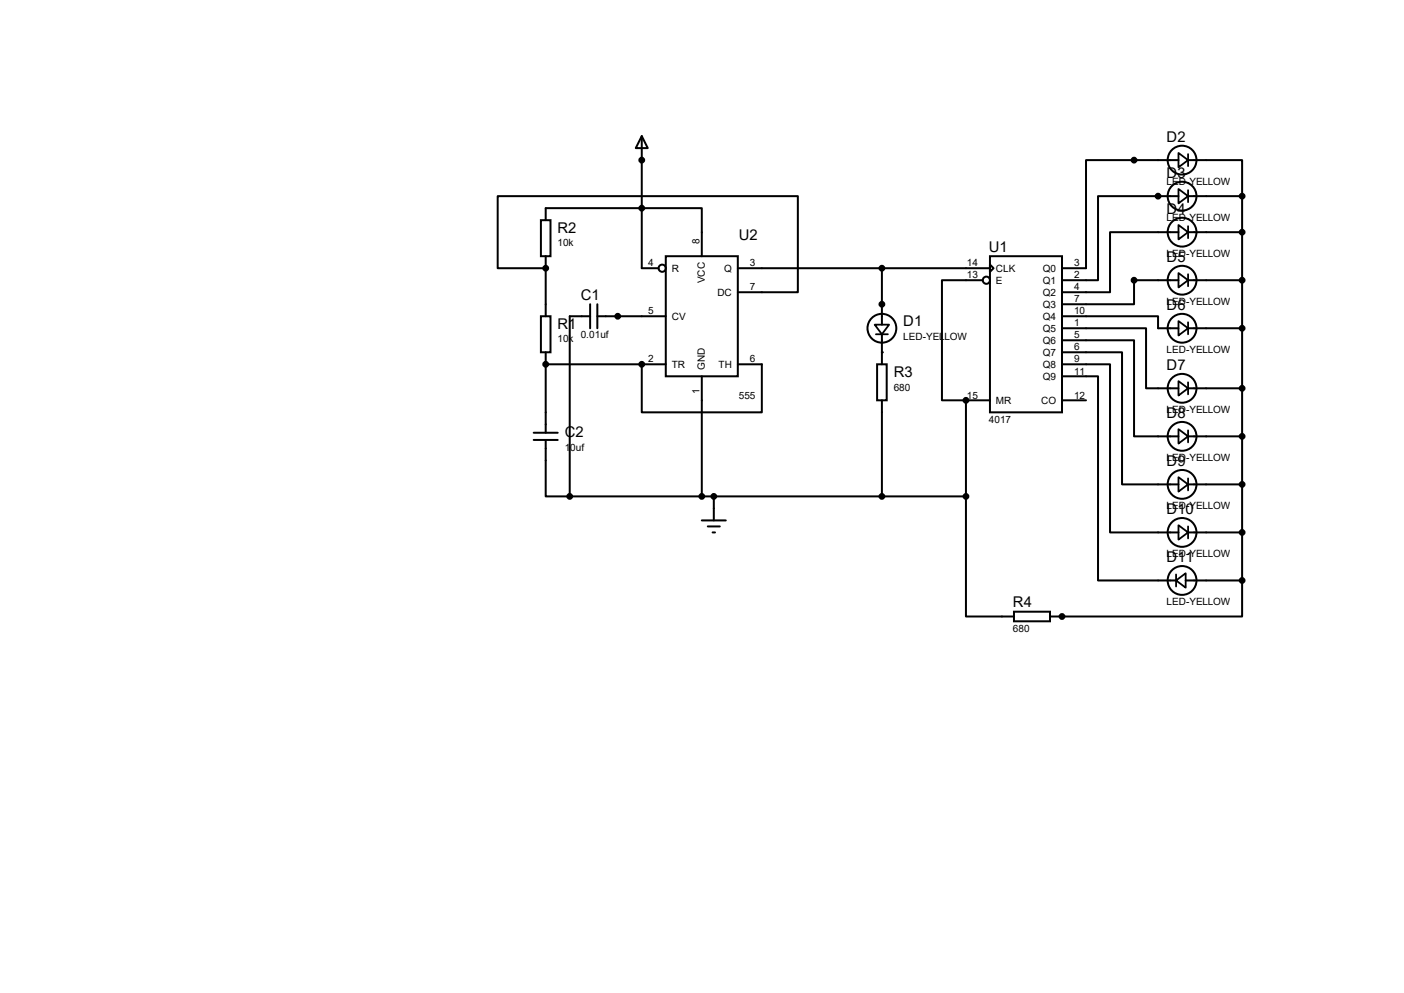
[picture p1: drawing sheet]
<svg xmlns="http://www.w3.org/2000/svg" width="297mm" height="210mm" viewBox="0 0 297 210" stroke-linecap="round" stroke-linejoin="round" font-family="sans-serif">
<g fill="none" stroke="#000" stroke-width=".42">
<path d="M135.8 28.8l1.2 2.5h-2.5zM135.8 28.8v27.9h3.5M249.3 33.9h-19.6v22.8h-5M251.3 33.9h11.5v7.6M114.4 46.6h2.1v7.6h-2.1zM115.4 46.6v-2.6h33.1v10.2M115.4 56.7h-10.1v-15.2h63.5v20.3h-12.7M115.4 54.2v12.7M140.8 54.2h15.3v25.4h-15.3zM156.1 56.7h53.3M186.6 56.7v12M207.9 59.3h-8.6v25.4h5"/>
<path d="M209.4 54.2h15.3v33h-15.3zM209.4 56l.8 .7-.8 .8zM249.3 41.5h-17v17.8h-7.6M249.3 49.1h-14.5v12.7h-10.1M249.3 59.3h-9.4v5h-15.2M251.3 59.3h11.5M251.3 41.5h11.5M251.3 49.1h11.5M262.8 41.5v81.3M114.4 66.9h2.1v7.6h-2.1zM115.4 77h25.4M115.4 74.5v17"/>
<path d="M124.8 66.9h-4.3v38.1M124.8 64.3v5.1M126.4 66.9h14.4M126.4 64.3v5.1M135.8 77v10.2h25.4v-10.2h-5.1M148.5 79.6v25.4M185.5 77h2.1v7.7h-2.1zM186.6 70.7v6.3M224.7 66.9h20.3v2.5h4.3M224.7 69.4h17.7v12.7h6.9M224.7 72h15.2v20.3h9.4M224.7 74.5h12.7v27.9h11.9"/>
<path d="M224.7 77h10.1v35.6h14.5M224.7 79.6h7.6v43.2h16.5M251.3 69.4h11.5M112.9 93h5.1M112.9 91.5h5.1M115.4 93v12h5.1M186.6 84.7v20.3M204.3 84.7v20.3M204.3 84.7h5.1M224.7 84.7h5M251.3 82.1h11.5M251.3 92.3h11.5"/>
<path d="M120.5 105h83.8M148.5 110.1h5M149.7 111.3h2.6M150.7 112.6h.6M151 105v5.1M204.3 105v25.4h10.2M251.3 102.4h11.5M251.3 112.6h11.5M214.5 129.4h7.6v2h-7.6zM250.8 122.8h12M262.8 122.8v7.6h-40.7"/>
<circle cx="250.1" cy="33.9" r="3"/>
<circle cx="140.1" cy="56.7" r=".76"/>
<circle cx="208.7" cy="59.3" r=".76"/>
<circle cx="250.1" cy="49.1" r="3"/>
<circle cx="250.1" cy="59.3" r="3"/>
<circle cx="250.1" cy="41.5" r="3"/>
<circle cx="186.6" cy="69.4" r="3"/>
<circle cx="250.1" cy="69.4" r="3"/>
<circle cx="250.1" cy="82.1" r="3"/>
<circle cx="250.1" cy="92.3" r="3"/>
<circle cx="250.1" cy="112.6" r="3"/>
<circle cx="250.1" cy="102.4" r="3"/>
<circle cx="250.1" cy="122.8" r="3"/>
</g>
<g fill="#000">
<circle cx="135.8" cy="33.9" r=".21"/>
<circle cx="115.4" cy="56.7" r=".21"/>
<circle cx="245" cy="41.5" r=".21"/>
<circle cx="115.4" cy="77" r=".21"/>
<circle cx="130.7" cy="66.9" r=".21"/>
<circle cx="135.8" cy="77" r=".21"/>
<circle cx="186.6" cy="74.5" r=".21"/>
<circle cx="186.6" cy="64.3" r=".21"/>
<circle cx="204.3" cy="84.7" r=".21"/>
<circle cx="224.7" cy="130.4" r=".21"/>
</g>
<g fill="#000" stroke="#000" stroke-width=".42">
<circle cx="135.8" cy="33.9" r=".51"/>
<circle cx="239.9" cy="33.9" r=".51"/>
<circle cx="115.4" cy="56.7" r=".51"/>
<circle cx="135.8" cy="44" r=".51"/>
<circle cx="186.6" cy="56.7" r=".51"/>
<circle cx="239.9" cy="59.3" r=".51"/>
<circle cx="245" cy="41.5" r=".51"/>
<circle cx="262.8" cy="41.5" r=".51"/>
<circle cx="262.8" cy="49.1" r=".51"/>
<circle cx="262.8" cy="59.3" r=".51"/>
<circle cx="115.4" cy="77" r=".51"/>
<circle cx="130.7" cy="66.9" r=".51"/>
<circle cx="135.8" cy="77" r=".51"/>
<circle cx="186.6" cy="64.3" r=".51"/>
<circle cx="262.8" cy="69.4" r=".51"/>
<circle cx="204.3" cy="84.7" r=".51"/>
<circle cx="262.8" cy="82.1" r=".51"/>
<circle cx="262.8" cy="92.3" r=".51"/>
<circle cx="120.5" cy="105" r=".51"/>
<circle cx="148.5" cy="105" r=".51"/>
<circle cx="151" cy="105" r=".51"/>
<circle cx="186.6" cy="105" r=".51"/>
<circle cx="204.3" cy="105" r=".51"/>
<circle cx="262.8" cy="102.4" r=".51"/>
<circle cx="262.8" cy="112.6" r=".51"/>
<circle cx="224.7" cy="130.4" r=".51"/>
<circle cx="262.8" cy="122.8" r=".51"/>
</g>
<g fill="none" stroke="#000" stroke-width=".38">
<path d="M249.3 32.3l2 1.6-2 1.5zM249.3 40l2 1.5-2 1.5zM251.3 32.6v2.5M249.3 47.6l2 1.5-2 1.5zM249.3 57.7l2 1.6-2 1.5zM251.3 40.2v2.6M251.3 47.8v2.6M251.3 58v2.5M185 68.7h3.1l-1.5 2zM185.3 70.7h2.5M249.3 67.9l2 1.5-2 1.6zM251.3 68.2v2.5"/>
<path d="M249.3 80.6l2 1.5-2 1.6zM249.3 90.8l2 1.5-2 1.5zM251.3 80.9v2.5M251.3 91v2.6M249.3 100.9l2 1.5-2 1.6zM249.3 111.1l2 1.5-2 1.5zM251.3 101.2v2.5M251.3 111.3v2.6M248.8 122.8l2-1.6v3.1zM248.8 121.5v2.5"/>
</g>
<g font-size="3.1">
<text x="246.8" y="29.9">D2</text>
<text x="246.8" y="37.5">D3</text>
<text x="246.8" y="45.2">D4</text>
<text x="117.9" y="49.2">R2</text>
<text x="156.3" y="50.8">U2</text>
<text x="209.2" y="53.3">U1</text>
<text x="246.8" y="55.3">D5</text>
<text x="122.9" y="63.5">C1</text>
<text x="246.8" y="65.5">D6</text>
<text x="117.9" y="69.5">R1</text>
<text x="191.1" y="69">D1</text>
<text x="189.1" y="79.7">R3</text>
<text x="246.8" y="78.2">D7</text>
<text x="246.8" y="88.3">D8</text>
<text x="119.5" y="92.4">C2</text>
<text x="246.8" y="98.5">D9</text>
<text x="246.8" y="108.7">D10</text>
<text x="246.8" y="118.8">D11</text>
<text x="214.3" y="128.5">R4</text>
</g>
<g font-size="2.1">
<text x="246.8" y="39.1">LED-YELLOW</text>
<text x="246.8" y="46.7">LED-YELLOW</text>
<text x="117.9" y="52.1">10k</text>
<text x="148" y="51.6" transform="rotate(-90 148 51.6)">8</text>
<text x="137.1" y="56.3">4</text>
<text x="142.1" y="57.5">R</text>
<text x="149.1" y="59.9" transform="rotate(-90 149.1 59.9)">VCC</text>
<text x="153.2" y="57.5">Q</text>
<text x="158.6" y="56.3">3</text>
<text x="204.6" y="56.3">14</text>
<text x="204.6" y="58.9">13</text>
<text x="210.7" y="57.5">CLK</text>
<text x="220.6" y="57.5">Q0</text>
<text x="227.2" y="56.3">3</text>
<text x="227.2" y="58.9">2</text>
<text x="246.8" y="54.3">LED-YELLOW</text>
<text x="151.8" y="62.6">DC</text>
<text x="158.6" y="61.4">7</text>
<text x="210.7" y="60">E</text>
<text x="220.6" y="60">Q1</text>
<text x="220.6" y="62.6">Q2</text>
<text x="220.6" y="65.1">Q3</text>
<text x="227.2" y="61.4">4</text>
<text x="227.2" y="64">7</text>
<text x="246.8" y="64.5">LED-YELLOW</text>
<text x="122.9" y="71.6">0.01uf</text>
<text x="137.1" y="66.5">5</text>
<text x="142.1" y="67.6">CV</text>
<text x="191.1" y="71.9">LED-YELLOW</text>
<text x="220.6" y="67.6">Q4</text>
<text x="220.6" y="70.2">Q5</text>
<text x="227.2" y="66.5">10</text>
<text x="227.2" y="69">1</text>
<text x="227.2" y="71.6">5</text>
<text x="117.9" y="72.4">10k</text>
<text x="137.1" y="76.7">2</text>
<text x="142.1" y="77.8">TR</text>
<text x="152" y="77.8">TH</text>
<text x="158.6" y="76.7">6</text>
<text x="220.6" y="72.7">Q6</text>
<text x="220.6" y="75.3">Q7</text>
<text x="220.6" y="77.8">Q8</text>
<text x="227.2" y="74.1">6</text>
<text x="227.2" y="76.7">9</text>
<text x="246.8" y="74.6">LED-YELLOW</text>
<text x="148" y="83.3" transform="rotate(-90 148 83.3)">1</text>
<text x="149.1" y="78.3" transform="rotate(-90 149.1 78.3)">GND</text>
<text x="189.1" y="82.6">680</text>
<text x="220.6" y="80.3">Q9</text>
<text x="227.2" y="79.2">11</text>
<text x="156.3" y="84.3">555</text>
<text x="204.6" y="84.3">15</text>
<text x="209.2" y="89.4">4017</text>
<text x="210.7" y="85.4">MR</text>
<text x="220.3" y="85.4">CO</text>
<text x="227.2" y="84.3">12</text>
<text x="246.8" y="87.3">LED-YELLOW</text>
<text x="119.5" y="95.3">10uf</text>
<text x="246.8" y="97.5">LED-YELLOW</text>
<text x="246.8" y="107.7">LED-YELLOW</text>
<text x="246.8" y="117.8">LED-YELLOW</text>
<text x="246.8" y="128">LED-YELLOW</text>
<text x="214.3" y="133.6">680</text>
</g>
</svg>
